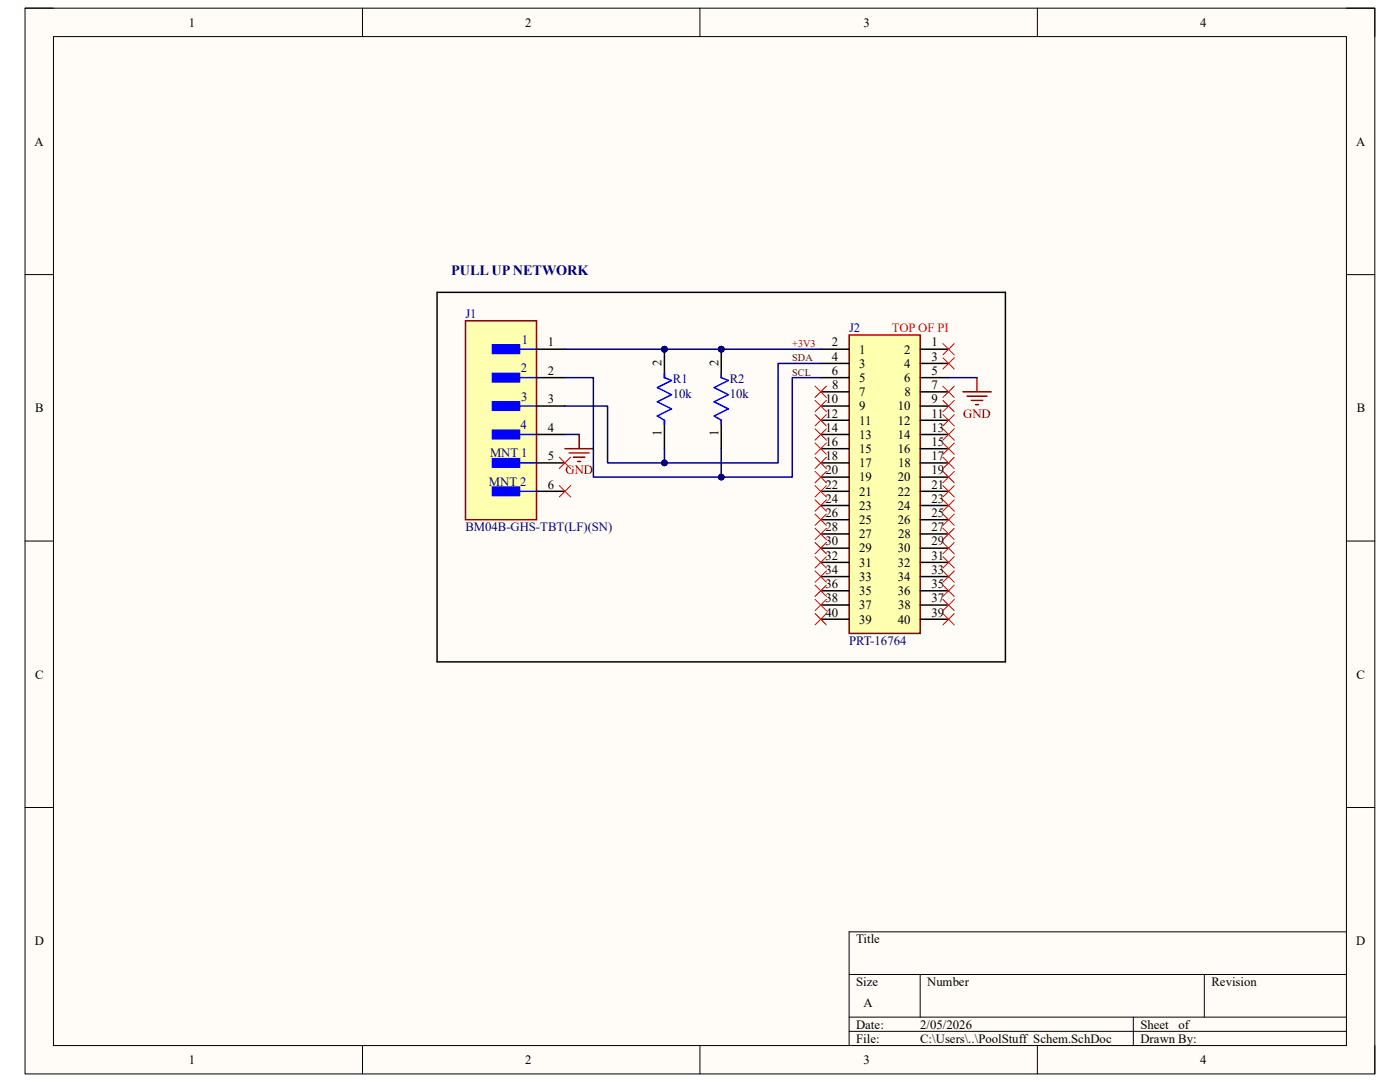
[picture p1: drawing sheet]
<svg xmlns="http://www.w3.org/2000/svg" width="279mm" height="216mm" viewBox="0 0 279 216" stroke-linecap="round" stroke-linejoin="round" font-family="sans-serif">
<path d="M5 1.6h269.4v212.7h-269.4z" fill-rule="evenodd" fill="#fffcf8"/>
<path d="M5 1.6h269.4v212.7h-269.4z" fill="none" stroke="#000" stroke-width=".2"/>
<path d="M10.7 7.3h258v201.3h-258z" fill-rule="evenodd" fill="#fffcf8"/>
<g fill="none" stroke="#000" stroke-width=".2">
<path d="M5 1.6h5.7M10.7 7.3h258v201.3h-258zM72.3 1.6v5.7M139.7 1.6v5.7M207 1.6v5.7M268.7 1.6h5.7v5.7M5 54.8h5.7M268.7 54.8h5.7M5 108h5.7M268.7 108h5.7M5 161.1h5.7M268.7 161.1h5.7"/>
<path d="M169.5 194.4h99.2M183.6 194.4v8.6M240.3 194.4v8.6M268.7 185.9h-99.2v22.7M72.3 208.6v5.7M139.7 208.6v5.7M169.5 203h99.2M169.5 205.8h99.2M207 208.6v5.7M226.2 203v5.6M274.4 208.6v5.7"/>
</g>
<path d="M169.5 66.8h14.1v59.6h-14.1z" fill-rule="evenodd" fill="#ffffb0"/>
<path d="M169.5 66.8h14.1v59.6h-14.1zM192.2 78.2h5.6M193 79h4M193.8 79.9h2.3M195 75.4v2.8M194.7 80.7h.6" fill="none" stroke="#800000" stroke-width=".3"/>
<g fill="none" stroke="#000" stroke-width=".3">
<path d="M163.8 69.7h5.7M163.8 72.5h5.7M163.8 75.4h5.7M163.8 78.2h5.7M183.6 69.7h5.7M183.6 72.5h5.7M183.6 75.4h5.7M183.6 78.2h5.7M163.8 81h5.7M163.8 83.9h5.7M163.8 86.7h5.7M163.8 92.4h5.7"/>
<path d="M163.8 95.2h5.7M163.8 98h5.7M163.8 89.5h5.7M183.6 81h5.7M183.6 83.9h5.7M183.6 86.7h5.7M183.6 89.5h5.7M183.6 92.4h5.7M183.6 95.2h5.7M183.6 98h5.7M163.8 100.9h5.7M163.8 103.7h5.7"/>
<path d="M163.8 106.5h5.7M163.8 109.4h5.7M163.8 112.2h5.7M163.8 115.1h5.7M163.8 117.9h5.7M183.6 100.9h5.7M183.6 103.7h5.7M183.6 106.5h5.7M183.6 109.4h5.7M183.6 112.2h5.7M183.6 115.1h5.7M183.6 117.9h5.7"/>
<path d="M163.8 120.7h5.7M163.8 123.6h5.7M183.6 120.7h5.7M183.6 123.6h5.7"/>
</g>
<path d="M92.9 64h14.2v39.7h-14.2z" fill-rule="evenodd" fill="#ffffb0"/>
<path d="M92.9 64h14.2v39.7h-14.2z" fill="none" stroke="#800000" stroke-width=".3"/>
<path d="M98.3 68.8h5.4v1.7h-5.4z" fill-rule="evenodd" fill="#00f"/>
<path d="M98.3 68.8h5.4v1.7h-5.4zM100.8 69.7h6.3" fill="none" stroke="#00f" stroke-width=".3"/>
<path d="M98.3 74.5h5.4v1.7h-5.4z" fill-rule="evenodd" fill="#00f"/>
<path d="M98.3 74.5h5.4v1.7h-5.4zM100.8 75.4h6.3" fill="none" stroke="#00f" stroke-width=".3"/>
<path d="M98.3 80.2h5.4v1.7h-5.4z" fill-rule="evenodd" fill="#00f"/>
<path d="M98.3 80.2h5.4v1.7h-5.4zM100.8 81h6.3" fill="none" stroke="#00f" stroke-width=".3"/>
<path d="M98.3 85.8h5.4v1.7h-5.4z" fill-rule="evenodd" fill="#00f"/>
<path d="M98.3 85.8h5.4v1.7h-5.4zM100.8 86.7h6.3" fill="none" stroke="#00f" stroke-width=".3"/>
<path d="M98.3 91.5h5.4v1.7h-5.4z" fill-rule="evenodd" fill="#00f"/>
<path d="M98.3 91.5h5.4v1.7h-5.4zM100.8 92.4h6.3" fill="none" stroke="#00f" stroke-width=".3"/>
<path d="M98.3 97.2h5.4v1.7h-5.4z" fill-rule="evenodd" fill="#00f"/>
<path d="M98.3 97.2h5.4v1.7h-5.4zM100.8 98h6.3" fill="none" stroke="#00f" stroke-width=".3"/>
<path d="M107.1 69.7h5.6M107.1 75.4h5.6M107.1 81h5.6M107.1 86.7h5.6M107.1 92.4h5.6M107.1 98h5.6" fill="none" stroke="#000" stroke-width=".3"/>
<path d="M112.7 89.5h5.7M113.6 90.4h4M114.4 91.2h2.3M115.3 92.1h.6M115.6 86.7v2.8" fill="none" stroke="#800000" stroke-width=".3"/>
<path d="M111.6 91.2l2.3 2.3M111.6 96.9l2.3 2.3M113.9 91.2l-2.3 2.3M113.9 96.9l-2.3 2.3" fill="none" stroke="#f00" stroke-width=".2"/>
<circle cx="132.6" cy="69.7" r=".57" fill="#000080"/>
<circle cx="132.6" cy="69.7" r=".57" fill="none" stroke="#000080" stroke-width=".2"/>
<path d="M132.6 69.7v5.7M132.6 83.9v5.6" fill="none" stroke="#000" stroke-width=".3"/>
<circle cx="132.6" cy="69.7" r=".57" fill="#000080"/>
<circle cx="132.6" cy="69.7" r=".57" fill="none" stroke="#000080" stroke-width=".2"/>
<path d="M132.6 74.5v.9l1.4 .5-2.8 1.4 2.8 1.5-2.8 1.4 2.8 1.4-2.8 1.4 1.4 .9v.8" fill="none" stroke="#00f" stroke-width=".3"/>
<circle cx="143.9" cy="69.7" r=".57" fill="#000080"/>
<circle cx="143.9" cy="69.7" r=".57" fill="none" stroke="#000080" stroke-width=".2"/>
<path d="M143.9 69.7v5.7M143.9 83.9v5.6" fill="none" stroke="#000" stroke-width=".3"/>
<circle cx="143.9" cy="69.7" r=".57" fill="#000080"/>
<circle cx="143.9" cy="69.7" r=".57" fill="none" stroke="#000080" stroke-width=".2"/>
<path d="M143.9 74.5v.9l1.5 .5-2.9 1.4 2.9 1.5-2.9 1.4 2.9 1.4-2.9 1.4 1.4 .9v.8" fill="none" stroke="#00f" stroke-width=".3"/>
<path d="M87.2 58.3h113.4v73.8h-113.4z" fill="none" stroke="#000" stroke-width=".3"/>
<g fill="none" stroke="#f00" stroke-width=".2">
<path d="M162.7 77.1l2.2 2.2M162.7 79.9l2.2 2.3M164.9 77.1l-2.2 2.2M164.9 79.9l-2.2 2.3M188.2 79.9l2.2 2.3M188.2 77.1l2.2 2.2M190.4 79.9l-2.2 2.3M190.4 77.1l-2.2 2.2M162.7 82.7l2.2 2.3M162.7 85.6l2.2 2.2M162.7 88.4l2.2 2.3M162.7 91.2l2.2 2.3"/>
<path d="M162.7 94.1l2.2 2.2M162.7 96.9l2.2 2.3M162.7 99.7l2.2 2.3M164.9 82.7l-2.2 2.3M164.9 85.6l-2.2 2.2M164.9 88.4l-2.2 2.3M164.9 91.2l-2.2 2.3M164.9 94.1l-2.2 2.2M164.9 96.9l-2.2 2.3M164.9 99.7l-2.2 2.3M188.2 99.7l2.2 2.3M188.2 96.9l2.2 2.3"/>
<path d="M188.2 94.1l2.2 2.2M188.2 91.2l2.2 2.3M188.2 88.4l2.2 2.3M188.2 85.6l2.2 2.2M188.2 82.7l2.2 2.3M190.4 88.4l-2.2 2.3M190.4 91.2l-2.2 2.3M190.4 99.7l-2.2 2.3M190.4 96.9l-2.2 2.3M190.4 94.1l-2.2 2.2M190.4 85.6l-2.2 2.2M190.4 82.7l-2.2 2.3"/>
<path d="M162.7 102.6l2.2 2.2M162.7 105.4l2.2 2.3M162.7 108.2l2.2 2.3M162.7 111.1l2.2 2.2M162.7 113.9l2.2 2.3M162.7 116.8l2.2 2.2M162.7 119.6l2.2 2.3M164.9 102.6l-2.2 2.2M164.9 105.4l-2.2 2.3M164.9 108.2l-2.2 2.3M164.9 111.1l-2.2 2.2M164.9 113.9l-2.2 2.3"/>
<path d="M164.9 116.8l-2.2 2.2M164.9 119.6l-2.2 2.3M188.2 119.6l2.2 2.3M188.2 116.8l2.2 2.2M188.2 113.9l2.2 2.3M188.2 111.1l2.2 2.2M188.2 108.2l2.2 2.3M188.2 105.4l2.2 2.3M188.2 102.6l2.2 2.2M190.4 119.6l-2.2 2.3M190.4 116.8l-2.2 2.2M190.4 113.9l-2.2 2.3"/>
<path d="M190.4 111.1l-2.2 2.2M190.4 108.2l-2.2 2.3M190.4 105.4l-2.2 2.3M190.4 102.6l-2.2 2.2M162.7 122.4l2.2 2.3M164.9 122.4l-2.2 2.3M188.2 122.4l2.2 2.3M190.4 122.4l-2.2 2.3"/>
</g>
<path d="M112.7 86.7h2.9M143.9 89.5v5.7" fill="none" stroke="#000080" stroke-width=".3"/>
<circle cx="143.9" cy="95.2" r=".57" fill="#000080"/>
<circle cx="143.9" cy="95.2" r=".57" fill="none" stroke="#000080" stroke-width=".2"/>
<path d="M132.6 89.5v2.9" fill="none" stroke="#000080" stroke-width=".3"/>
<circle cx="132.6" cy="92.4" r=".57" fill="#000080"/>
<circle cx="132.6" cy="92.4" r=".57" fill="none" stroke="#000080" stroke-width=".2"/>
<path d="M112.7 75.4h5.7v19.8h39.7v-19.8h5.7M189.3 75.4h5.7" fill="none" stroke="#000080" stroke-width=".3"/>
<circle cx="143.9" cy="95.2" r=".57" fill="#000080"/>
<circle cx="143.9" cy="95.2" r=".57" fill="none" stroke="#000080" stroke-width=".2"/>
<path d="M163.8 72.5h-8.5v19.9h-34v-11.4h-8.6" fill="none" stroke="#000080" stroke-width=".3"/>
<circle cx="132.6" cy="92.4" r=".57" fill="#000080"/>
<circle cx="132.6" cy="92.4" r=".57" fill="none" stroke="#000080" stroke-width=".2"/>
<path d="M112.7 69.7h51.1" fill="none" stroke="#000080" stroke-width=".3"/>
<circle cx="143.9" cy="69.7" r=".57" fill="#000080"/>
<circle cx="143.9" cy="69.7" r=".57" fill="none" stroke="#000080" stroke-width=".2"/>
<circle cx="132.6" cy="69.7" r=".57" fill="#000080"/>
<circle cx="132.6" cy="69.7" r=".57" fill="none" stroke="#000080" stroke-width=".2"/>
<path d="M188.2 68.5l2.2 2.3M188.2 71.4l2.2 2.2M190.4 68.5l-2.2 2.3M190.4 71.4l-2.2 2.2" fill="none" stroke="#f00" stroke-width=".2"/>
<text font-size="2.8" fill="#000080" x="90" y="54.9">PULL UP NETWORK</text>
<g font-size="2.5">
<text x="37.7" y="5.3">1</text>
<text x="104.8" y="5.3">2</text>
<text x="172.3" y="5.3">3</text>
<text x="239.5" y="5.3">4</text>
<text x="6.9" y="29.1">A</text>
<text x="270.6" y="29.1">A</text>
<text x="109.3" y="69.1">1</text>
<text x="166" y="72">4</text>
<text x="166" y="69.1">2</text>
<text x="171.4" y="70.6">1</text>
<text x="180.5" y="70.6">2</text>
<text x="185.9" y="69.1">1</text>
<text x="185.9" y="72">3</text>
<text x="109.3" y="74.8">2</text>
<text x="132" y="73.1" transform="rotate(-90 132 73.1)">2</text>
<text x="143.4" y="73.1" transform="rotate(-90 143.4 73.1)">2</text>
<text x="166" y="74.8">6</text>
<text x="166.1" y="77.6">8</text>
<text x="171.4" y="73.4">3</text>
<text x="171.4" y="76.2">5</text>
<text x="180.5" y="73.4">4</text>
<text x="180.5" y="76.2">6</text>
<text x="185.9" y="74.8">5</text>
<text x="185.9" y="77.6">7</text>
<text x="7" y="82.3">B</text>
<text x="109.3" y="80.5">3</text>
<text x="164.7" y="80.5">10</text>
<text x="164.7" y="83.3">12</text>
<text x="171.4" y="79">7</text>
<text x="171.4" y="81.9">9</text>
<text x="179.2" y="81.9">10</text>
<text x="180.5" y="79">8</text>
<text x="185.9" y="80.5">9</text>
<text x="185.9" y="83.3">11</text>
<text x="270.8" y="82.3">B</text>
<text x="109.3" y="86.1">4</text>
<text x="132" y="87.1" transform="rotate(-90 132 87.1)">1</text>
<text x="143.4" y="87.1" transform="rotate(-90 143.4 87.1)">1</text>
<text x="164.7" y="86.1">14</text>
<text x="164.7" y="89">16</text>
<text x="171.4" y="84.7">11</text>
<text x="171.4" y="87.5">13</text>
<text x="179.2" y="84.7">12</text>
<text x="179.2" y="87.5">14</text>
<text x="185.9" y="86.1">13</text>
<text x="185.9" y="89">15</text>
<text x="109.3" y="91.8">5</text>
<text x="164.7" y="94.7">20</text>
<text x="164.8" y="91.8">18</text>
<text x="171.4" y="90.4">15</text>
<text x="171.4" y="93.2">17</text>
<text x="179.2" y="90.4">16</text>
<text x="179.2" y="93.2">18</text>
<text x="185.9" y="91.8">17</text>
<text x="185.9" y="94.7">19</text>
<text x="109.3" y="97.5">6</text>
<text x="164.7" y="97.5">22</text>
<text x="164.7" y="100.3">24</text>
<text x="171.4" y="96.1">19</text>
<text x="171.4" y="98.9">21</text>
<text x="171.4" y="101.7">23</text>
<text x="179.2" y="96.1">20</text>
<text x="179.2" y="98.9">22</text>
<text x="179.2" y="101.7">24</text>
<text x="185.9" y="97.5">21</text>
<text x="185.9" y="100.3">23</text>
<text x="164.7" y="103.2">26</text>
<text x="164.8" y="106">28</text>
<text x="171.4" y="104.6">25</text>
<text x="171.4" y="107.4">27</text>
<text x="179.2" y="104.6">26</text>
<text x="179.2" y="107.4">28</text>
<text x="185.9" y="103.2">25</text>
<text x="185.9" y="106">27</text>
<text x="164.7" y="108.8">30</text>
<text x="164.7" y="111.7">32</text>
<text x="171.4" y="110.2">29</text>
<text x="171.4" y="113.1">31</text>
<text x="179.2" y="110.2">30</text>
<text x="179.2" y="113.1">32</text>
<text x="185.9" y="108.8">29</text>
<text x="185.9" y="111.7">31</text>
<text x="164.7" y="114.5">34</text>
<text x="164.7" y="117.3">36</text>
<text x="171.4" y="115.9">33</text>
<text x="171.4" y="118.7">35</text>
<text x="179.2" y="115.9">34</text>
<text x="179.2" y="118.7">36</text>
<text x="185.9" y="114.5">33</text>
<text x="185.9" y="117.3">35</text>
<text x="164.7" y="123">40</text>
<text x="164.8" y="120.2">38</text>
<text x="171.4" y="121.6">37</text>
<text x="171.4" y="124.4">39</text>
<text x="179.2" y="124.4">40</text>
<text x="179.2" y="121.6">38</text>
<text x="185.9" y="120.2">37</text>
<text x="185.9" y="123">39</text>
<text x="7" y="135.4">C</text>
<text x="270.7" y="135.4">C</text>
<text x="6.9" y="188.6">D</text>
<text x="170.9" y="188.2">Title</text>
<text x="270.7" y="188.6">D</text>
<text x="170.9" y="196.7">Size</text>
<text x="185" y="196.7">Number</text>
<text x="241.8" y="196.7">Revision</text>
<text x="172.3" y="201">A</text>
<text x="170.9" y="205.2">Date:</text>
<text x="170.9" y="208.1">File:</text>
<text x="183.6" y="205.2">2/05/2026</text>
<text x="183.7" y="208.1">C:\Users\..\PoolStuff_Schem.SchDoc</text>
<text x="227.6" y="205.2">Sheet</text>
<text x="227.6" y="208.1">Drawn By:</text>
<text x="235.2" y="205.2">of</text>
<text x="37.7" y="212.3">1</text>
<text x="104.8" y="212.3">2</text>
<text x="172.3" y="212.3">3</text>
<text x="239.5" y="212.3">4</text>
</g>
<g font-size="2.5" fill="#000080">
<text x="92.9" y="63.5">J1</text>
<text x="104.1" y="68.6">1</text>
<text x="169.5" y="66.3">J2</text>
<text x="103.9" y="74.3">2</text>
<text x="134.3" y="76.5">R1</text>
<text x="145.6" y="76.5">R2</text>
<text x="104" y="79.9">3</text>
<text x="134.3" y="79.3">10k</text>
<text x="145.6" y="79.3">10k</text>
<text x="103.9" y="85.6">4</text>
<text x="97.8" y="91.2">MNT 1</text>
<text x="97.6" y="96.9">MNT 2</text>
<text x="92.9" y="106">BM04B-GHS-TBT(LF)(SN)</text>
<text x="169.5" y="128.7">PRT-16764</text>
</g>
<text font-size="2.5" fill="#f00" x="178" y="66.3">TOP OF PI</text>
<g font-size="2.5" fill="#800000">
<text x="192.2" y="83.3">GND</text>
<text x="112.9" y="94.7">GND</text>
</g>
<text font-size="2" fill="#800000" x="158.1" y="69.3">+3V3</text>
<g font-size="2" fill="#600">
<text x="158.1" y="72.1">SDA</text>
<text x="158.1" y="74.9">SCL</text>
</g>
</svg>
